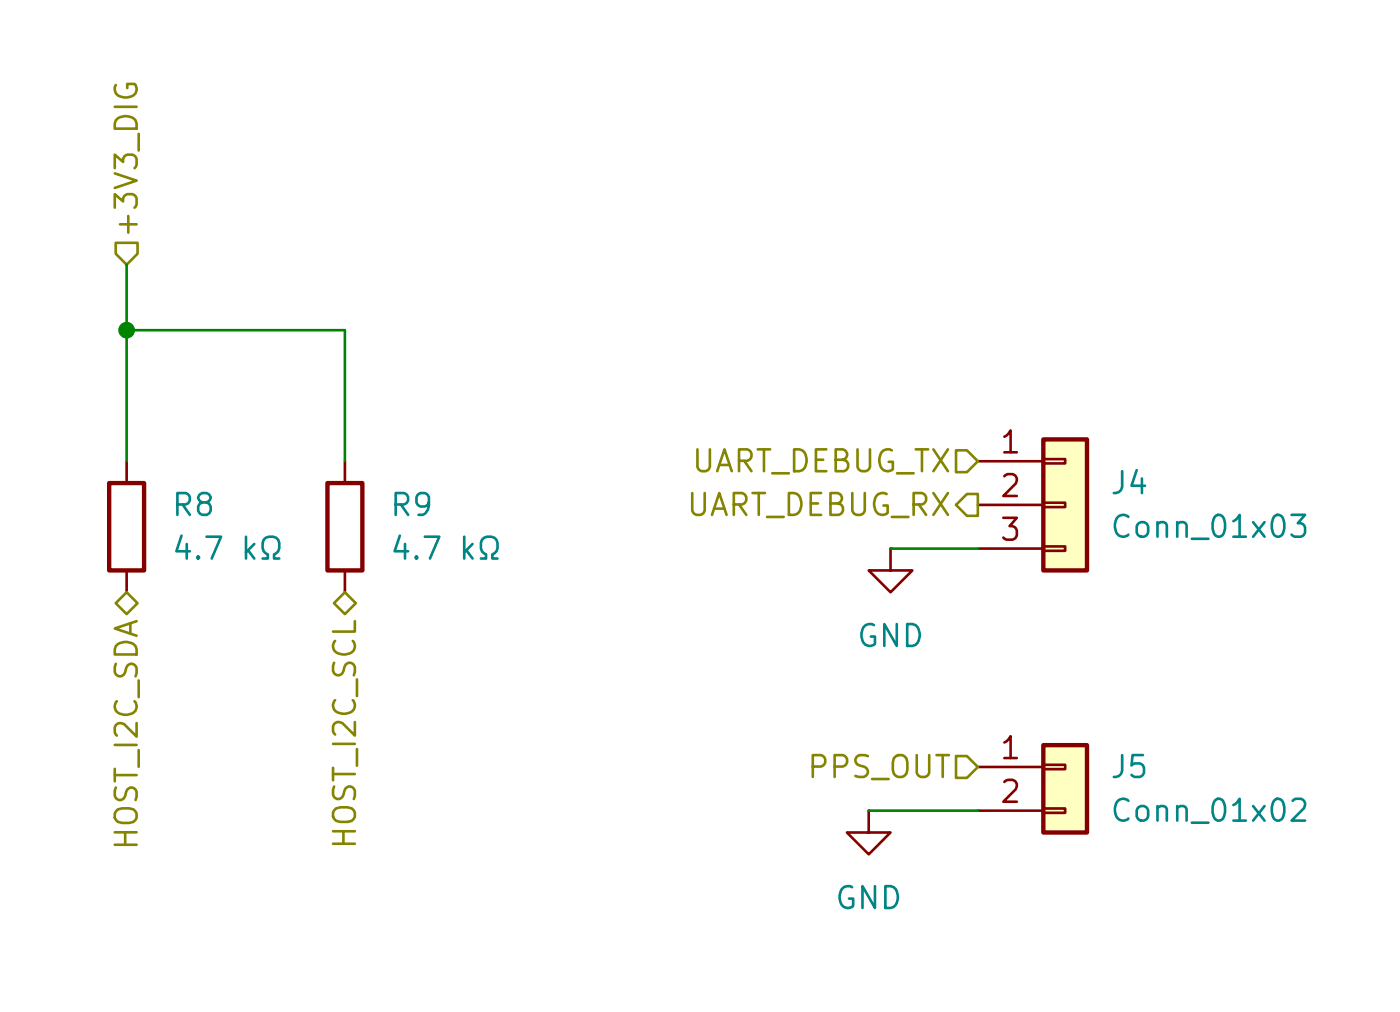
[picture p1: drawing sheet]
<svg xmlns="http://www.w3.org/2000/svg" width="81mm" height="59mm" viewBox="0 0 81 59" stroke-linecap="round" stroke-linejoin="round" font-family="sans-serif">
<path d="M6.4 28.1h2v5.1h-2zM19.1 28.1h2v5.1h-2z" fill="none" stroke="#840000" stroke-width=".25"/>
<path d="M7.4 26.8v1.3M7.4 33.2v1.2M20.1 26.8v1.3M20.1 33.2v1.2" fill="none" stroke="#840000" stroke-width=".15"/>
<path d="M60.7 25.6h2.5v7.6h-2.5z" fill="#ffffc2"/>
<path d="M60.7 25.6h2.5v7.6h-2.5z" fill="none" stroke="#840000" stroke-width=".25"/>
<path d="M56.9 26.8h3.8M56.9 29.4h3.8M56.9 31.9h3.8M60.7 26.7h1.3v.2h-1.3zM60.7 29.2h1.3v.3h-1.3zM60.7 31.8h1.3v.2h-1.3zM50.5 47.1v1.3h1.3l-1.3 1.3-1.2-1.3h1.2M50.5 47.1h.1" fill="none" stroke="#840000" stroke-width=".15"/>
<path d="M60.7 43.3h2.5v5.1h-2.5z" fill="#ffffc2"/>
<path d="M60.7 43.3h2.5v5.1h-2.5z" fill="none" stroke="#840000" stroke-width=".25"/>
<path d="M51.8 31.9v1.3h1.3l-1.3 1.2-1.3-1.2h1.3M51.8 31.9h.1M56.9 44.6h3.8M56.9 47.1h3.8M60.7 44.5h1.3v.2h-1.3zM60.7 47h1.3v.3h-1.3z" fill="none" stroke="#840000" stroke-width=".15"/>
<path d="M6.7 14.1h1.3v.7l-.6 .6-.7-.6zM6.7 35.1l.7-.7 .6 .7-.6 .6zM19.4 35.1l.7-.7 .6 .7-.6 .6zM55.6 26.2h.7l.6 .6-.6 .7h-.7zM56.3 28.7h.6v1.3h-.6l-.7-.6zM55.6 44h.7l.6 .6-.6 .6h-.7z" fill="none" stroke="#848400" stroke-width=".15"/>
<path d="M7.4 19.2h12.7v7.6M7.4 15.4v11.4M51.8 31.9h5.1M50.5 47.1h6.4" fill="none" stroke="#008400" stroke-width=".15"/>
<circle cx="7.4" cy="19.2" r=".46" fill="#008400" stroke="#008400" stroke-width=".06"/>
<g font-size="1.3" fill="#848400">
<text x="8.3" y="14" transform="rotate(-90 8.3 14)">+3V3_DIG</text>
<text x="40.2" y="27.8">UART_DEBUG_TX</text>
<text x="39.9" y="30.3">UART_DEBUG_RX</text>
<text x="46.9" y="45.6">PPS_OUT</text>
<text x="8.3" y="49.6" transform="rotate(-90 8.3 49.6)">HOST_I2C_SDA</text>
<text x="21" y="49.5" transform="rotate(-90 21 49.5)">HOST_I2C_SCL</text>
</g>
<g font-size="1.3" fill="#840000">
<text x="58.1" y="26.7">1</text>
<text x="58.1" y="29.2">2</text>
<text x="58.1" y="31.8">3</text>
<text x="58.1" y="44.5">1</text>
<text x="58.1" y="47">2</text>
</g>
<g font-size="1.3" fill="#008484">
<text x="64.5" y="29.1">J4</text>
<text x="9.9" y="30.3">R8</text>
<text x="9.9" y="32.9">4.7 kΩ</text>
<text x="22.6" y="30.3">R9</text>
<text x="22.6" y="32.9">4.7 kΩ</text>
<text x="64.5" y="31.6">Conn_01x03</text>
<text x="49.8" y="37.9">GND</text>
<text x="64.5" y="45.6">J5</text>
<text x="48.5" y="53.2">GND</text>
<text x="64.5" y="48.1">Conn_01x02</text>
</g>
</svg>
